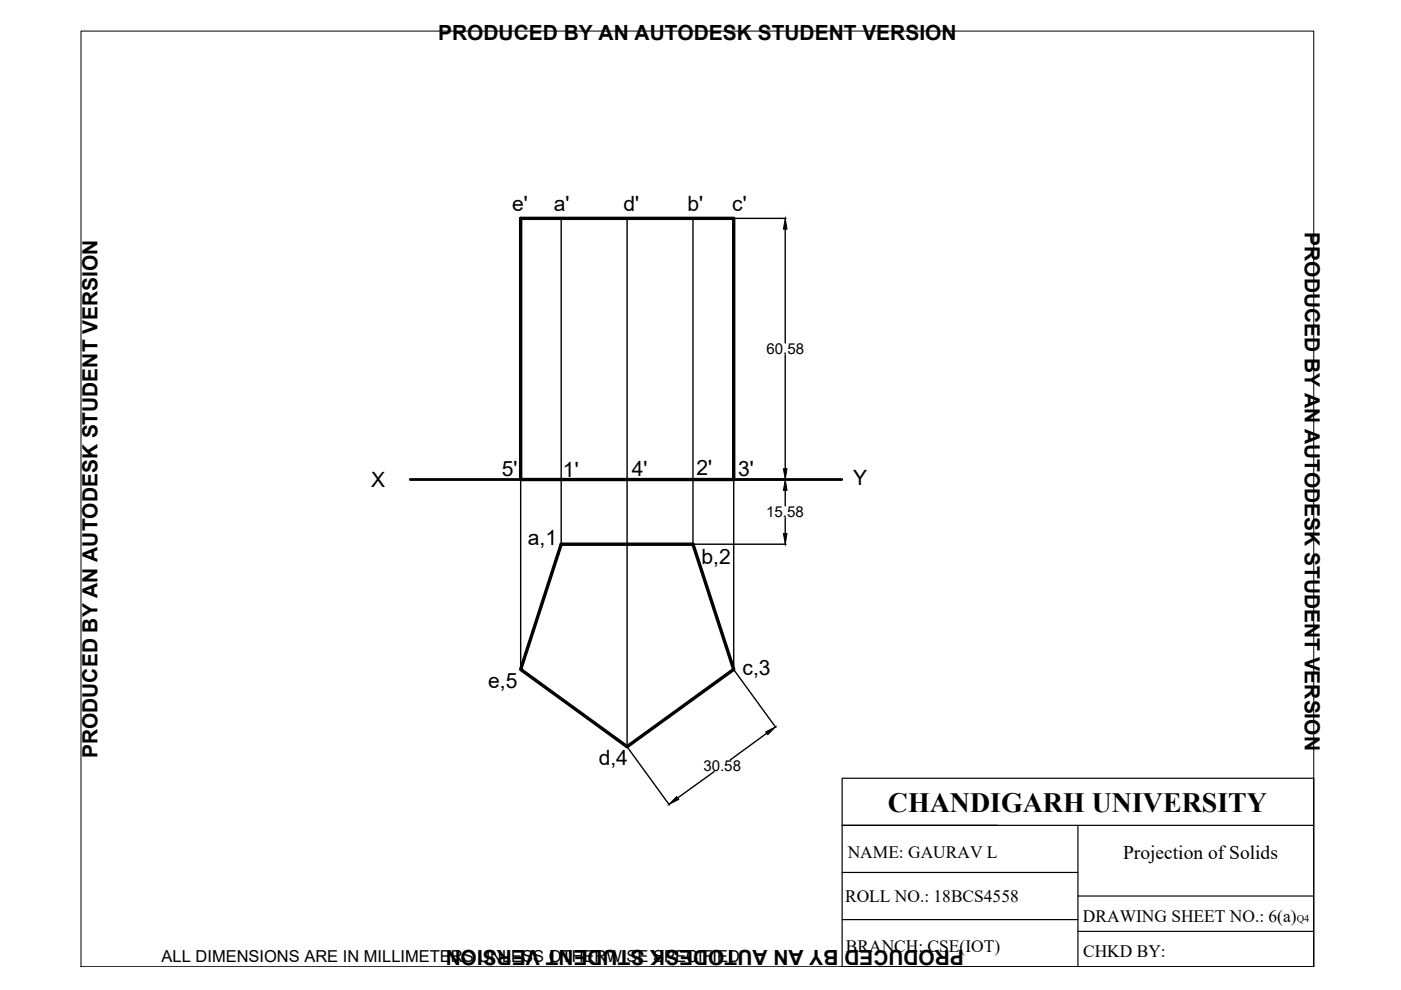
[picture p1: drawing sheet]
<svg xmlns="http://www.w3.org/2000/svg" width="297mm" height="210mm" viewBox="0 0 297 210" stroke-linecap="round" stroke-linejoin="round" font-family="sans-serif">
<!-- layer: thick continuous -->
<path d="M87 101.7h91.5" fill="none" stroke="#000" stroke-width=".59"/>
<g fill="none" stroke="#000" stroke-width=".3">
<path d="M119 46.3v69.1M133 46.3v112M146.9 46.3v69.1M155.6 46.3h11.1M166.5 48.6v24.1M166.5 75.2v24.2M110.4 101.7v40.2M133 101.7h33.7M133 115.4h33.7M155.6 101.7v40.2l8.9 12.3M166.5 104v3.3M166.5 109.8v3.3"/>
<path d="M133 158.4l8.9 12.3M162.5 155.5l-7.7 5.6M151.4 163.6l-7.7 5.6"/>
</g>
<path d="M110.4 46.3h45.2v55.4h-45.2zM119 115.4h27.9l8.7 26.5-22.6 16.4-22.6-16.4z" fill="none" stroke="#000" stroke-width=".72"/>
<path d="M166.5 46.3l.4 2.3h-.8zM166.1 99.4h.8l-.4 2.3zM166.5 101.7l.4 2.3h-.8zM166.1 113.1h.8l-.4 2.3zM162.3 155.2l2.1-1.1-1.6 1.7zM143.5 168.9l.4 .6-2.1 1z" fill="#000" stroke="#000" stroke-width=".21"/>
<path d="M17.2 6.6h261.3v198.4h-261.3z" fill="none" stroke="#000" stroke-width=".21"/>
<!-- layer: 0 -->
<path d="M178.5 165h100v40h-100zM178.5 175h100M228.5 175v30M178.5 195h50M178.5 185h50M228.5 190h50M228.5 197.5h50" fill="none" stroke="#000" stroke-width=".25"/>
<text font-size="5.9" x="188.2" y="172.2">CHANDIGARH UNIVERSITY</text>
<g font-size="4.5">
<text x="108.6" y="44.8">e'</text>
<text x="117.4" y="44.8">a'</text>
<text x="132.2" y="44.8">d'</text>
<text x="145.7" y="44.8">b'</text>
<text x="155.3" y="44.8">c'</text>
<text x="106.4" y="100.8">5'</text>
<text x="119.4" y="101">1'</text>
<text x="133.9" y="100.8">4'</text>
<text x="147.7" y="100.6">2'</text>
<text x="156.5" y="100.9">3'</text>
<text x="78.7" y="103.2">X</text>
<text x="180.9" y="102.9">Y</text>
<text x="111.9" y="115.6">a,1</text>
<text x="148.7" y="119.7">b,2</text>
<text x="157.4" y="143.2">c,3</text>
<text x="103.5" y="146">e,5</text>
<text x="126.9" y="162.3">d,4</text>
</g>
<g font-size="4.4">
<text x="92.9" y="8.5">PRODUCED BY AN AUTODESK STUDENT VERSION</text>
<text x="276.6" y="49.3" transform="rotate(90 276.6 49.3)">PRODUCED BY AN AUTODESK STUDENT VERSION</text>
<text x="20.6" y="160.7" transform="rotate(-90 20.6 160.7)">PRODUCED BY AN AUTODESK STUDENT VERSION</text>
<text x="204.4" y="201.5" transform="rotate(180 204.4 201.5)">PRODUCED BY AN AUTODESK STUDENT VERSION</text>
</g>
<text font-size="4.1" x="238.1" y="182.1">Projection of Solids</text>
<g font-size="3.7">
<text x="179.7" y="182">NAME: GAURAV L</text>
<text x="179.2" y="191.2">ROLL NO.: 18BCS4558</text>
<text x="229.6" y="195.5">DRAWING SHEET NO.: 6(a)</text>
<text x="179.4" y="201.9">BRANCH: CSE(IOT)</text>
<text x="229.6" y="202.8">CHKD BY:</text>
</g>
<text font-size="3.5" x="34.3" y="203.9">ALL DIMENSIONS ARE IN MILLIMETERS UNLESS OTHERWISE SPECIFIED</text>
<g font-size="3.2">
<text x="162.5" y="75.1">60.58</text>
<text x="162.4" y="109.6">15.58</text>
<text x="149.1" y="163.5">30.58</text>
</g>
<text font-size="2.2" x="274.9" y="195.5">Q4</text>
</svg>
